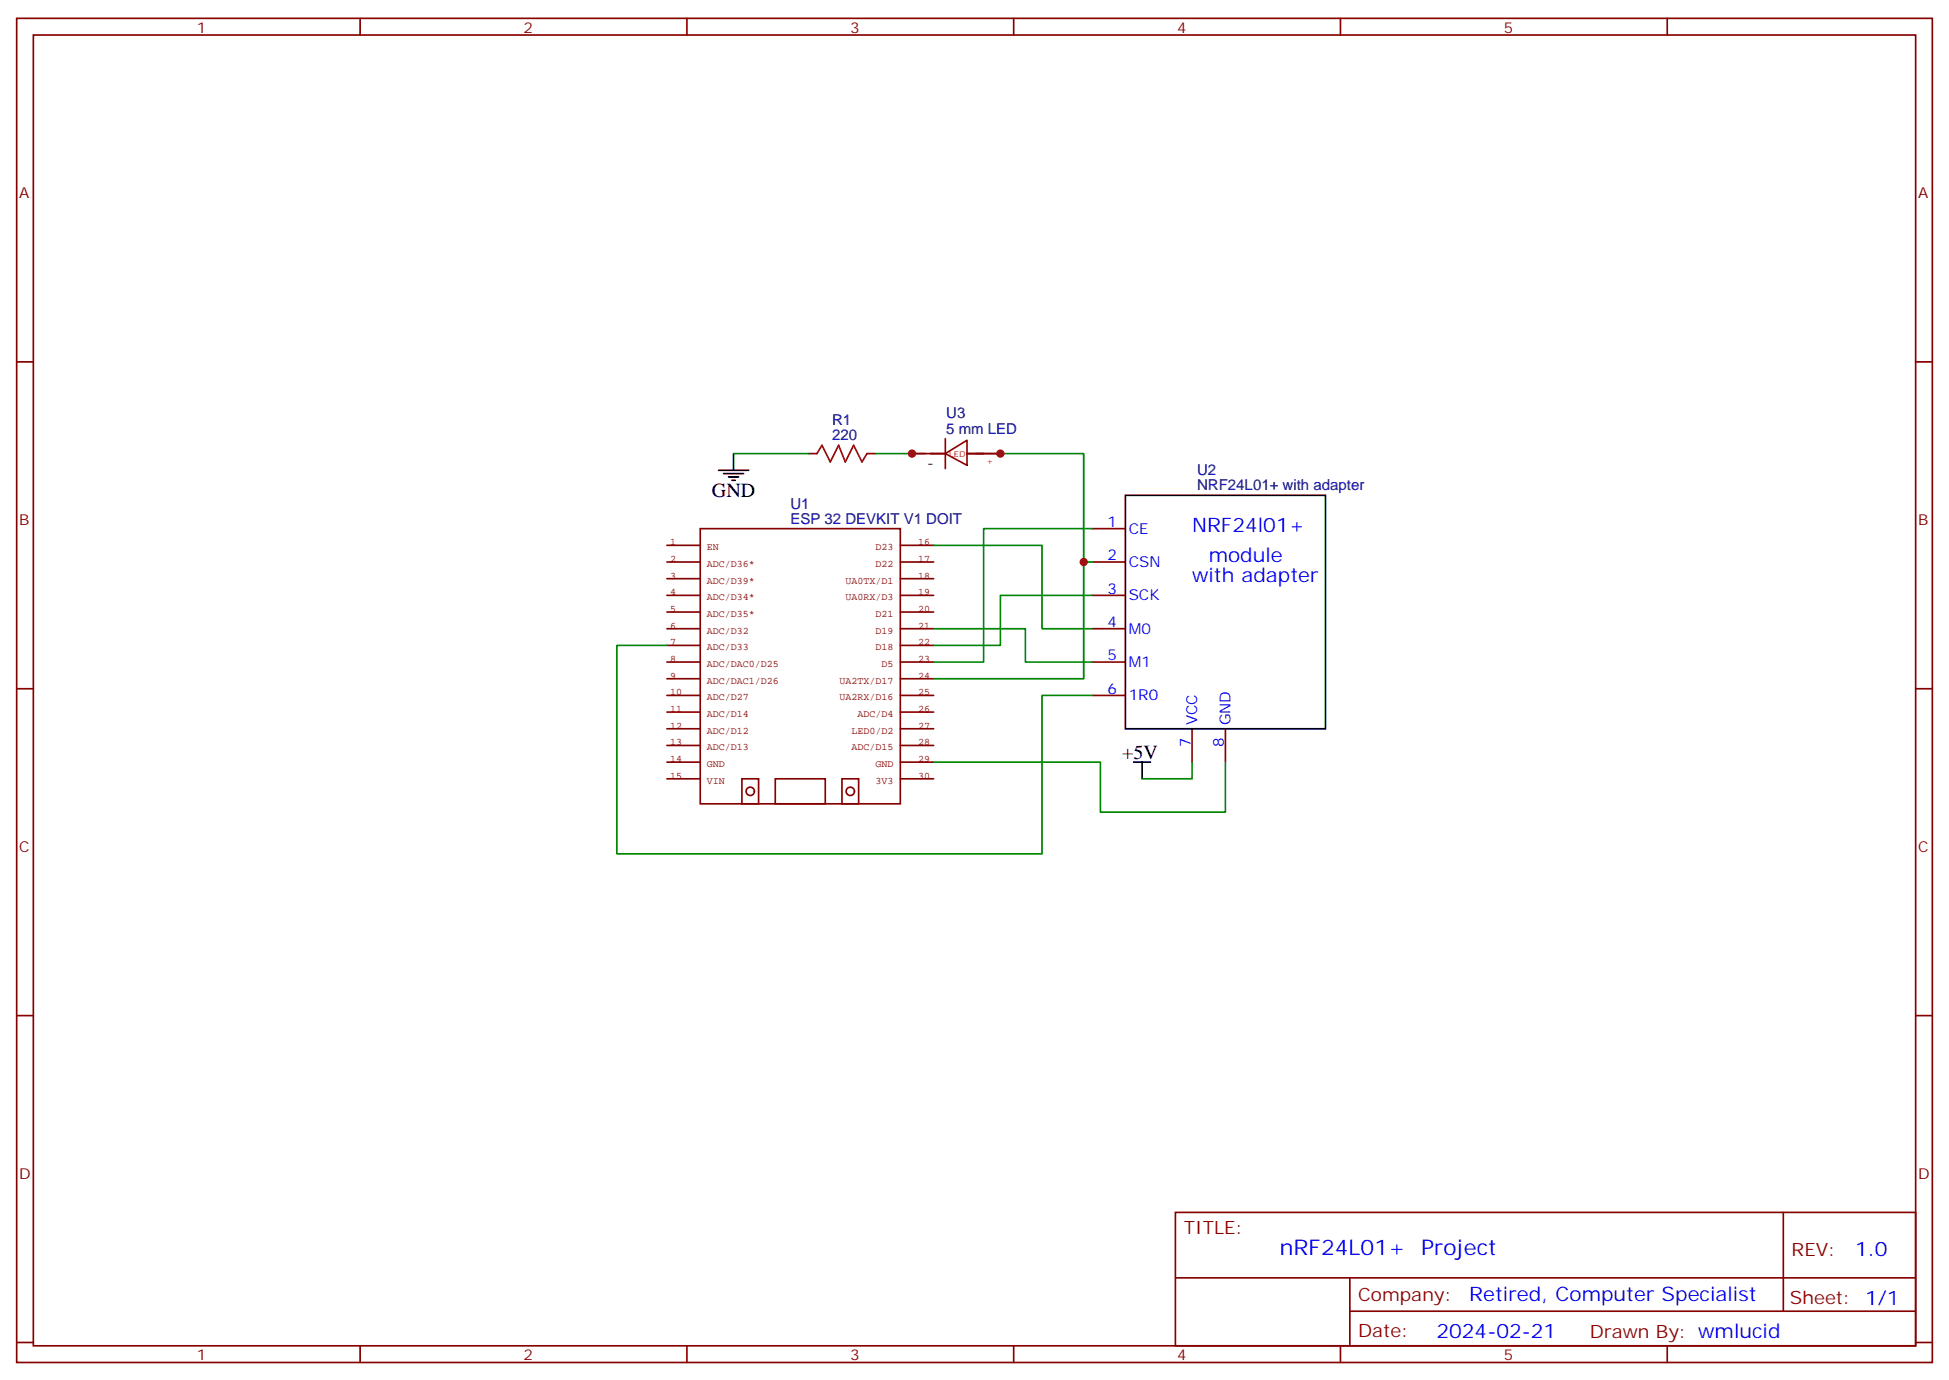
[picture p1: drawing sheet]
<svg xmlns="http://www.w3.org/2000/svg" width="412mm" height="292mm" viewBox="0 0 412 292" stroke-linecap="round" stroke-linejoin="round" font-family="sans-serif">
<g fill="none" stroke="#870000" stroke-width=".35">
<path d="M3.5 3.9h405.4v284.3h-405.4zM7.1 7.4h398.2v277.3h-398.2zM76.2 3.9v3.5M145.3 3.9v3.5M214.5 3.9v3.5M283.6 3.9v3.5M352.8 3.9v3.5M3.5 76.6h3.6M405.3 76.6h3.6M171.1 96h1.8M183.4 96h1.8M193 96h7"/>
<path d="M204.6 96h7.1M231.1 111.8h7M231.1 118.9h7M231.1 125.9h7M231.1 133h7M3.5 145.7h3.6M231.1 140.1h7M231.1 147.1h7M252.2 154.2v7M259.3 154.2v7M405.3 145.7h3.6M3.5 214.8h3.6"/>
<path d="M405.3 214.8h3.6M248.7 256.5h156.6v28.2h-156.6zM377.3 256.5v20.9M248.7 270.3h156.5M285.6 277.4h119.6M285.6 270.3v14.1M3.5 284h3.6M76.2 284.7v3.5M145.3 284.7v3.5M214.5 284.7v3.5M283.6 284.7v3.5M352.8 284.7v3.5"/>
<path d="M405.3 284h3.6"/>
</g>
<g fill="none" stroke="#850000" stroke-width=".35">
<path d="M141.1 115.4h7.1M141.1 118.9h7.1M148.2 111.8h42.3v58.2h-42.3zM190.5 115.4h7.1M190.5 118.9h7.1M141.1 122.4h7.1M141.1 125.9h7.1M141.1 129.5h7.1M141.1 133h7.1M141.1 136.5h7.1M190.5 122.4h7.1M190.5 125.9h7.1"/>
<path d="M190.5 129.5h7.1M190.5 133h7.1M190.5 136.5h7.1M141.1 147.1h7.1M141.1 150.6h7.1M141.1 154.2h7.1M141.1 157.7h7.1M141.1 140.1h7.1M141.1 143.6h7.1M190.5 147.1h7.1M190.5 150.6h7.1M190.5 154.2h7.1"/>
<path d="M190.5 157.7h7.1M190.5 140.1h7.1M190.5 143.6h7.1M141.1 161.2h7.1M141.1 164.7h7.1M157 164.7h3.5v5.3h-3.5zM159.6 167.4a.88 .88 0 0 0-1.2-.8 .88 .88 0 0 0-.3 1.4 .88 .88 0 0 0 1.5-.3v-.3M164 164.7h10.6v5.3h-10.6zM178.2 164.7h3.5v5.3h-3.5zM180.8 167.4a.88 .88 0 0 0-1.2-.8 .88 .88 0 0 0-.3 1.4 .88 .88 0 0 0 1.4-.3l.1-.3M190.5 161.2h7.1M190.5 164.7h7.1"/>
</g>
<path d="M152 99.5h6.4M155.2 96v3.5M196.8 96h3.2M204.6 96h3.5M153.1 100.2h4.2M154.2 100.9h2.1M154.9 101.6h.7M238.1 104.8h42.4v49.4h-42.4zM239.9 161.2h3.5M241.7 161.2v3.5" fill="none" stroke="#000" stroke-width=".35"/>
<path d="M155.2 96h15.9M185.2 96h10.6M206.4 96h22.9v22.9M197.6 115.4h22.9v17.6h10.6M231.1 118.9h-1.8v24.7h-31.7M231.1 111.8h-23v28.3h-10.5M141.1 136.5h-10.6v44.1h90v-33.5h10.6M197.6 133h19.4v7.1h14.1M231.1 125.9h-19.4v10.6h-14.1M197.6 161.2h35.2v10.6h26.5v-10.6M252.2 161.2v3.5h-10.5" fill="none" stroke="#008700" stroke-width=".35"/>
<path d="M172.9 96l1-1.8 1.8 3.5 1.7-3.5 1.5 3.5 1.7-3.5 1.8 3.5 1-1.7" fill="none" stroke="#a10000" stroke-width=".35"/>
<path d="M200 96l4.6-2.9v5.3zM200 92.8v6.3" fill="none" stroke="#900" stroke-width=".35"/>
<g fill="#c00">
<circle cx="229.3" cy="118.9" r=".88"/>
<circle cx="211.7" cy="96" r=".88"/>
<circle cx="193" cy="96" r=".88"/>
</g>
<g font-size="4.6" fill="#00f">
<text x="270.8" y="265.5">nRF24L01+</text>
<text x="300.7" y="265.5">Project</text>
</g>
<g font-size="4.2">
<text x="150.6" y="105.1">GND</text>
<text x="237.4" y="160.5">+5V</text>
</g>
<g font-size="4.2" fill="#00f">
<text x="252.2" y="112.6">NRF24l01+</text>
<text x="255.8" y="118.9">module</text>
<text x="252.2" y="123.2">with adapter</text>
<text x="392.5" y="265.7">1.0</text>
<text x="310.9" y="275.3">Retired, Computer Specialist</text>
<text x="304" y="283.1">2024-02-21</text>
</g>
<g font-size="3.9" fill="#800">
<text x="250.5" y="261.1">TITLE:</text>
<text x="379.1" y="265.7">REV:</text>
<text x="287.4" y="275.3">Company:</text>
<text x="378.7" y="275.9">Sheet: 1/1</text>
<text x="287.4" y="282.9">Date:</text>
<text x="336.4" y="283">Drawn By: wmlucid</text>
</g>
<g font-size="3.2" fill="#800">
<text x="41.6" y="6.9">1</text>
<text x="110.8" y="6.9">2</text>
<text x="179.9" y="6.9">3</text>
<text x="249.1" y="6.9">4</text>
<text x="318.2" y="6.9">5</text>
<text x="4.1" y="42">A</text>
<text x="405.9" y="42">A</text>
<text x="4.1" y="111.1">B</text>
<text x="405.9" y="111.1">B</text>
<text x="4.1" y="180.3">C</text>
<text x="405.9" y="180.3">C</text>
<text x="4.1" y="249.4">D</text>
<text x="405.9" y="249.4">D</text>
<text x="41.6" y="287.7">1</text>
<text x="110.8" y="287.7">2</text>
<text x="179.9" y="287.7">3</text>
<text x="249.1" y="287.7">4</text>
<text x="318.2" y="287.7">5</text>
</g>
<g font-size="3.2" fill="#000080">
<text x="176.1" y="90">R1</text>
<text x="200.2" y="88.5">U3</text>
<text x="176.1" y="93.1">220</text>
<text x="200.2" y="91.7">5 mm LED</text>
<text x="253.3" y="100.5">U2</text>
<text x="167.2" y="107.7">U1</text>
<text x="253.3" y="103.7">NRF24L01+ with adapter</text>
<text x="167.2" y="110.8">ESP 32 DEVKIT V1 DOIT</text>
</g>
<text font-size="3.2" x="196.2" y="98.9">-</text>
<g font-size="3.2" fill="#00f">
<text x="234.3" y="111.5">1</text>
<text x="238.8" y="112.9">CE</text>
<text x="234.3" y="118.5">2</text>
<text x="238.8" y="119.9">CSN</text>
<text x="234.3" y="125.6">3</text>
<text x="238.8" y="127">SCK</text>
<text x="234.3" y="132.6">4</text>
<text x="238.8" y="134.1">M0</text>
<text x="234.3" y="139.7">5</text>
<text x="238.8" y="141.1">M1</text>
<text x="234.3" y="146.8">6</text>
<text x="238.8" y="148.2">1R0</text>
<text x="253.3" y="153.5" transform="rotate(-90 253.3 153.5)">VCC</text>
<text x="260.3" y="153.5" transform="rotate(-90 260.3 153.5)">GND</text>
<text x="251.9" y="157.9" transform="rotate(-90 251.9 157.9)">7</text>
<text x="258.9" y="157.9" transform="rotate(-90 258.9 157.9)">8</text>
</g>
<g font-size="2.1" fill="#840000">
<text x="141.8" y="115.3">1</text>
<text x="141.8" y="118.9">2</text>
<text x="149.6" y="116.4">EN</text>
<text x="149.6" y="119.9">ADC/D36*</text>
<text x="185.3" y="116.4">D23</text>
<text x="185.3" y="119.9">D22</text>
<text x="194.3" y="115.3">16</text>
<text x="194.3" y="118.9">17</text>
<text x="141.8" y="122.4">3</text>
<text x="141.8" y="125.9">4</text>
<text x="149.6" y="123.5">ADC/D39*</text>
<text x="178.9" y="123.5">UA0TX/D1</text>
<text x="194.3" y="122.4">18</text>
<text x="194.3" y="125.9">19</text>
<text x="141.8" y="129.4">5</text>
<text x="149.6" y="127">ADC/D34*</text>
<text x="149.6" y="130.5">ADC/D35*</text>
<text x="178.9" y="127">UA0RX/D3</text>
<text x="185.3" y="130.5">D21</text>
<text x="194.3" y="129.4">20</text>
<text x="141.8" y="133">6</text>
<text x="141.8" y="136.5">7</text>
<text x="149.6" y="134.1">ADC/D32</text>
<text x="149.6" y="137.6">ADC/D33</text>
<text x="185.3" y="134.1">D19</text>
<text x="185.3" y="137.6">D18</text>
<text x="194.3" y="133">21</text>
<text x="194.3" y="136.5">22</text>
<text x="141.8" y="140">8</text>
<text x="141.8" y="143.5">9</text>
<text x="149.6" y="141.1">ADC/DAC0/D25</text>
<text x="186.5" y="141.1">D5</text>
<text x="194.3" y="140">23</text>
<text x="194.3" y="143.5">24</text>
<text x="141.8" y="147.1">10</text>
<text x="149.6" y="148.2">ADC/D27</text>
<text x="149.6" y="144.6">ADC/DAC1/D26</text>
<text x="177.7" y="144.6">UA2TX/D17</text>
<text x="177.7" y="148.2">UA2RX/D16</text>
<text x="194.3" y="147.1">25</text>
<text x="141.8" y="150.6">11</text>
<text x="141.8" y="154.1">12</text>
<text x="149.6" y="151.7">ADC/D14</text>
<text x="149.6" y="155.2">ADC/D12</text>
<text x="180.2" y="155.2">LED0/D2</text>
<text x="181.5" y="151.7">ADC/D4</text>
<text x="194.3" y="150.6">26</text>
<text x="194.3" y="154.1">27</text>
<text x="141.8" y="157.7">13</text>
<text x="141.8" y="161.2">14</text>
<text x="149.6" y="158.8">ADC/D13</text>
<text x="180.2" y="158.8">ADC/D15</text>
<text x="194.3" y="157.7">28</text>
<text x="194.3" y="161.2">29</text>
<text x="141.8" y="164.7">15</text>
<text x="149.6" y="162.3">GND</text>
<text x="149.6" y="165.8">VIN</text>
<text x="185.3" y="162.3">GND</text>
<text x="185.3" y="165.8">3V3</text>
<text x="194.3" y="164.7">30</text>
</g>
<g font-size="1.8" fill="#f00">
<text x="200.9" y="96.8">LED</text>
<text x="208.7" y="98.2">+</text>
</g>
</svg>
